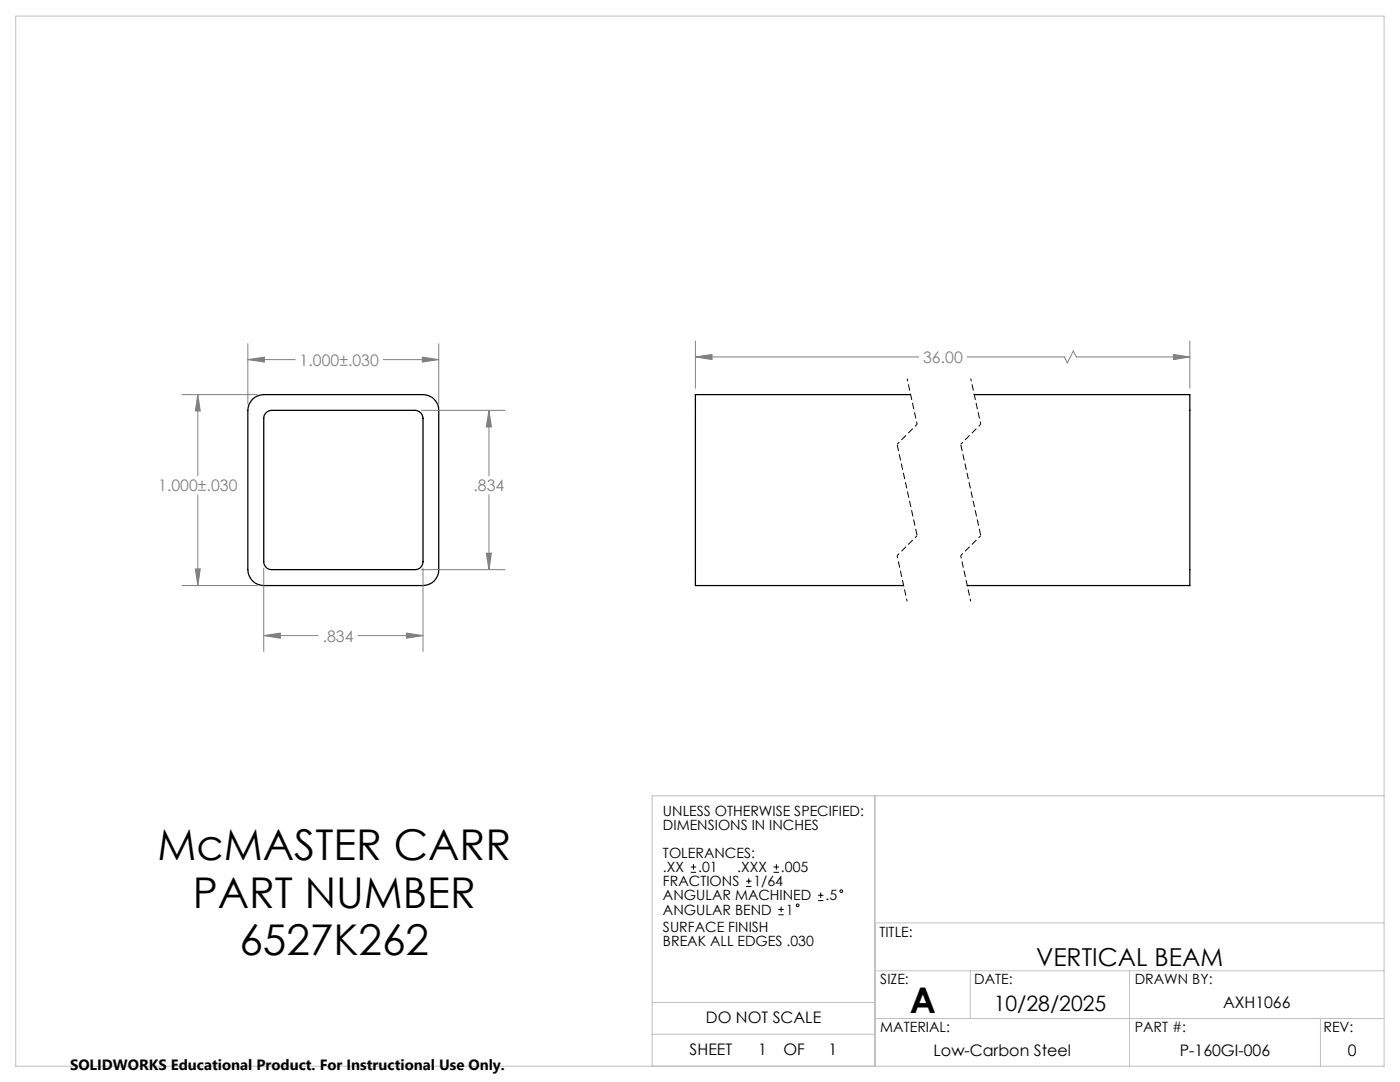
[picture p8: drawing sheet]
<svg xmlns="http://www.w3.org/2000/svg" width="279mm" height="216mm" viewBox="0 0 279 216" stroke-linecap="round" stroke-linejoin="round" font-family="sans-serif">
<path d="M50.4 79.7a3.3 3.3 0 0 1 2.2-1h31.8a3.1 3.1 0 0 1 3.2 3.2v31.8a3.1 3.1 0 0 1-3.2 3.1h-31.8a3.2 3.2 0 0 1-3.1-3.1v-31.8a3.1 3.1 0 0 1 .9-2.2zM181.7 78.7h-42.9v38.1h41.5M194.4 78.7h43.1v38.1h-44.5M53.1 82.4l.5-.4 .6-.1h28.6a1.63 1.63 0 0 1 1.6 1.6v28.6a1.57 1.57 0 0 1-1.6 1.6h-28.6a1.57 1.57 0 0 1-1.6-1.6v-28.6l.1-.6z" fill="none" stroke="#000" stroke-width=".25"/>
<g fill="none" stroke="#000" stroke-width=".2">
<path d="M137.9 174.1h1M137.9 173h1M138.4 172.4v1.1M148.9 176.9h1.1M148.9 175.8h1.1M149.4 175.3v1.1M154.4 174.1h1.1M154.4 173h1.1M154.9 172.4v1.1M163.3 179.7h1M163.3 178.6h1M163.8 178.1v1.1"/>
<path d="M155.3 182.5h1.1M155.3 181.5h1.1M155.9 180.9v1.1"/>
<circle cx="167.9" cy="177.8" r=".27"/>
<circle cx="159.2" cy="180.6" r=".27"/>
</g>
<g fill="none" stroke="#808080" stroke-width=".2">
<path d="M36.3 78.7h15.1M39.5 78.7l.5 3.3h-1zM39.5 78.7v16.2M49.5 71.8l3.3-.5v.9zM49.5 68.6v12M49.5 71.8h9.4M76.5 71.8h11.1M84.3 71.3l3.3 .5-3.3 .4zM87.6 68.6v12M138.8 71.2l3.3-.5v1.1zM138.8 68.1v9.4M138.8 71.2h44.5"/>
<path d="M193 71.2h19.4l.6 1.2 1.2-2.4 .6 1.2h22.7M234.2 70.7l3.3 .5-3.3 .6zM237.5 68.1v9.4M39.5 98.7v18.1M84.1 81.9h16.7M97.6 81.9l.5 3.3h-1.1zM97.6 81.9v13M97.6 98.7v15M36.3 116.8h15.1M39 113.5h1l-.5 3.3zM52.6 113.3v16.7M84.1 113.7h16.7"/>
<path d="M84.4 113.3v16.7M97 110.4h1.1l-.5 3.3zM52.6 126.8l3.4-.5v1.1zM52.6 126.8h10.9M71.4 126.8h13M81.1 126.3l3.3 .5-3.3 .6z"/>
</g>
<path d="M181 75.5l2 9.2M193.7 75.5l2 9.2M183 84.7l-4 4M195.7 84.7l-4 4M179 110.9l2 9.1M183 106.9l-4 4M191.7 110.9l2 9.1M195.7 106.9l-4 4" fill="none" stroke="#000" stroke-width=".2" stroke-dasharray="1.3 .6" stroke-dashoffset=".7" stroke-linecap="butt"/>
<path d="M179 88.7l4 18.2M191.7 88.7l4 18.2" fill="none" stroke="#000" stroke-width=".2" stroke-dasharray="1.3 .6" stroke-dashoffset="-.1" stroke-linecap="butt"/>
<path d="M3.1 3.2h273.1v209.6h-273.1zM174.6 158.8v54M276.2 158.8h-146.1v54M174.6 193.7h101.6M174.6 184.2h101.6M193.6 193.7v9.5M225.4 193.7v19.1M130.1 200h44.5M130.1 206.4h44.5M174.6 203.2h101.6M263.5 203.2v9.6" fill="none" stroke="#c0c0c0" stroke-width=".2"/>
<path d="M138.8 71.2l3.3-.5v1.1zM234.2 70.7l3.3 .5-3.3 .6zM49.5 71.8l3.3-.5v.9zM84.3 71.3l3.3 .5-3.3 .4zM39.5 78.7l.5 3.3h-1zM39 113.5h1l-.5 3.3zM52.6 126.8l3.4-.5v1.1zM81.1 126.3l3.3 .5-3.3 .6zM97.6 81.9l.5 3.3h-1.1zM97 110.4h1.1l-.5 3.3z" fill="#808080"/>
<g font-size="8.5">
<text x="31.4" y="171.7">McMASTER CARR</text>
<text x="38.5" y="181.1">PART NUMBER</text>
<text x="47.8" y="190.6">6527K262</text>
</g>
<text font-size="7.1" x="181.6" y="202">A</text>
<text font-size="4.9" x="206.8" y="192.8">VERTICAL BEAM</text>
<text font-size="4.2" x="198.3" y="201.7">10/28/2025</text>
<g font-size="3.2" fill="#808080">
<text x="59.8" y="72.9">1.000±.030</text>
<text x="184.2" y="72.4">36.00</text>
<text x="31.6" y="98">1.000±.030</text>
<text x="94.5" y="98">.834</text>
<text x="64.4" y="128">.834</text>
</g>
<g font-size="3.2">
<text x="244.1" y="201.1">AXH1066</text>
<text x="140.9" y="204.1">DO NOT SCALE</text>
<text x="137.6" y="210.6">SHEET</text>
<text x="151.3" y="210.6">1</text>
<text x="156.3" y="210.6">OF</text>
<text x="165.4" y="210.6">1</text>
<text x="186.3" y="210.7">Low-Carbon Steel</text>
<text x="235.5" y="210.7">P-160GI-006</text>
<text x="269" y="210.7">0</text>
</g>
<text font-size="3" x="14" y="213.5">SOLIDWORKS Educational Product. For Instructional Use Only.</text>
<g font-size="2.8">
<text x="132.3" y="162.7">UNLESS OTHERWISE SPECIFIED:</text>
<text x="132.3" y="165.6">DIMENSIONS IN INCHES</text>
<text x="132.3" y="171.2">TOLERANCES:</text>
<text x="132.3" y="174">.XX</text>
<text x="132.3" y="176.9">FRACTIONS</text>
<text x="132.3" y="179.7">ANGULAR MACHINED</text>
<text x="139.3" y="174">.01</text>
<text x="147.1" y="174">.XXX</text>
<text x="150.4" y="176.9">1/64</text>
<text x="155.9" y="174">.005</text>
<text x="164.7" y="179.7">.5</text>
<text x="132.3" y="182.5">ANGULAR BEND</text>
<text x="132.3" y="186">SURFACE FINISH</text>
<text x="156.8" y="182.5">1</text>
<text x="132.3" y="188.8">BREAK ALL EDGES .030</text>
<text x="175.5" y="186.9">TITLE:</text>
<text x="175.7" y="196.4">SIZE:</text>
<text x="194.4" y="196.4">DATE:</text>
<text x="226.5" y="196.4">DRAWN BY:</text>
<text x="175.7" y="206">MATERIAL:</text>
<text x="226.5" y="206">PART #:</text>
<text x="264.1" y="206">REV:</text>
</g>
</svg>
